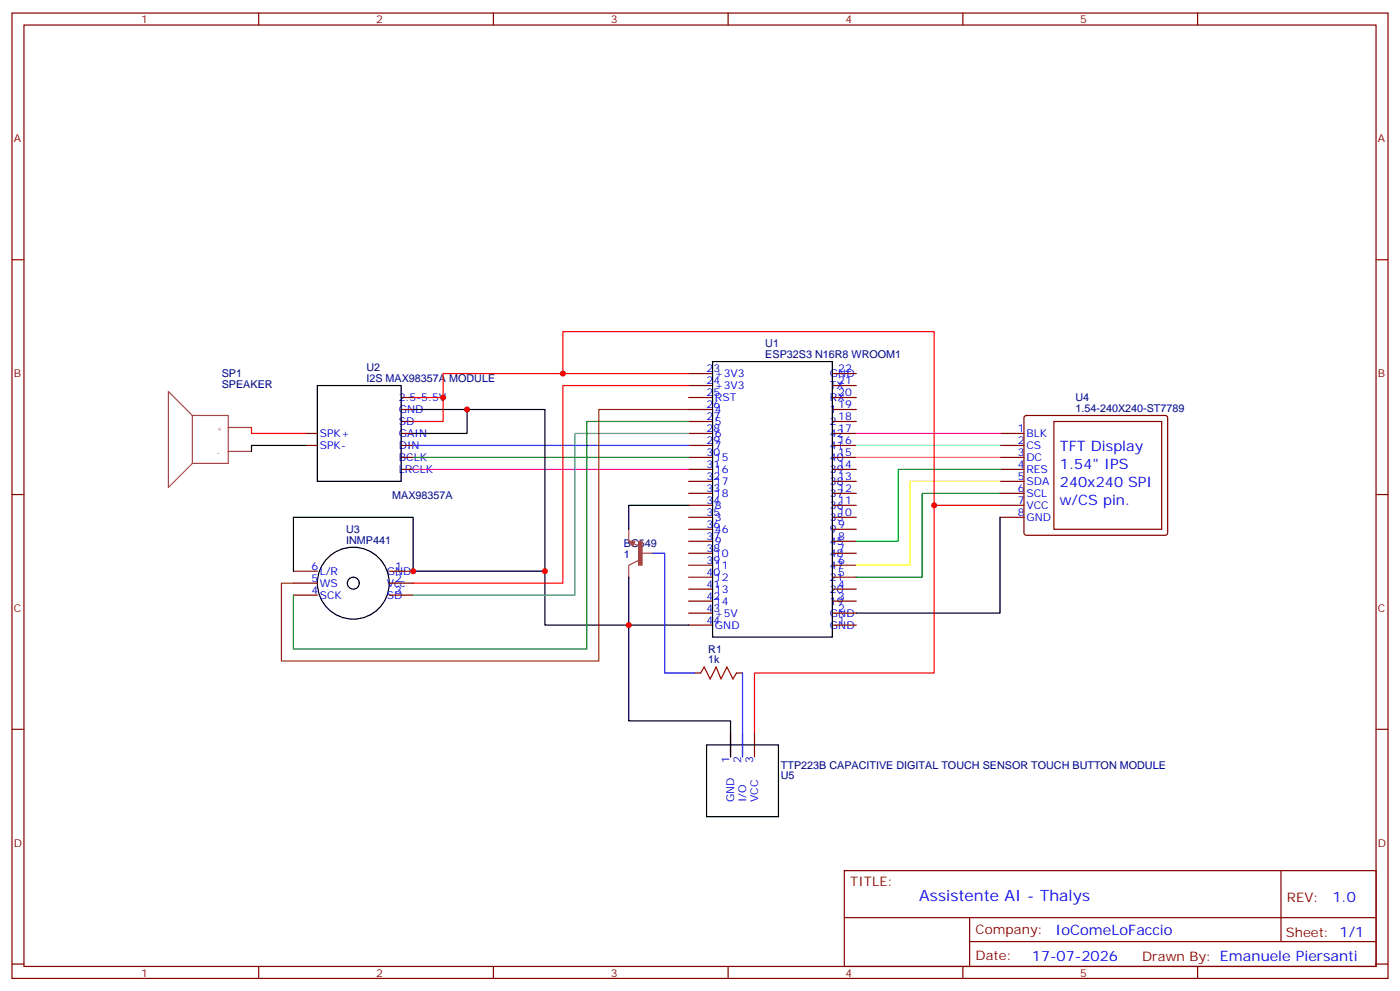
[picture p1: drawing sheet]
<svg xmlns="http://www.w3.org/2000/svg" width="412mm" height="292mm" viewBox="0 0 412 292" stroke-linecap="round" stroke-linejoin="round" font-family="sans-serif">
<g fill="none" stroke="#870000" stroke-width=".35">
<path d="M3.5 3.8h405.4v284.4h-405.4zM7.1 7.4h398.2v277.3h-398.2zM76.2 3.8v3.6M145.3 3.8v3.6M214.5 3.8v3.6M283.6 3.8v3.6M352.8 3.8v3.6M3.5 76.5h3.6M405.3 76.5h3.6M118.2 117.1h3.5M202.8 117.1h7.1M202.8 113.6h7.1"/>
<path d="M202.8 110h7.1M245.2 117.1h7M245.2 113.6h7M245.2 110h7M90 131.2h3.5M90 127.7h3.5M118.2 138.3h3.5M118.2 134.7h3.5M118.2 131.2h3.5M118.2 127.7h3.5M118.2 124.1h3.5M118.2 120.6h3.5"/>
<path d="M202.8 138.3h7.1M202.8 134.7h7.1M202.8 131.2h7.1M202.8 127.7h7.1M202.8 124.1h7.1M202.8 120.6h7.1M245.2 138.3h7M245.2 134.7h7M245.2 131.2h7M245.2 127.7h7M245.2 124.1h7M245.2 120.6h7"/>
<path d="M294.6 138.3h7M294.6 134.7h7M294.6 131.2h7M294.6 127.7h7M301.9 122.6l.4-.2h41l.5 .2 .2 .5v33.9l-.3 .4-.4 .3h-41l-.5-.3-.2-.4v-33.9zM310.4 124.1h31.8v31.8h-31.8zM3.5 145.7h3.6M202.8 159.4h7.1M202.8 155.9h7.1M202.8 152.4h7.1M202.8 148.8h7.1M202.8 145.3h7.1"/>
<path d="M202.8 141.8h7.1M245.2 159.4h7M245.2 155.9h7M245.2 152.4h7M245.2 148.8h7M245.2 145.3h7M245.2 141.8h7M294.6 152.4h7M294.6 148.8h7M294.6 145.3h7M294.6 141.8h7M405.3 145.7h3.6"/>
<path d="M86.4 168.2h7.1M86.4 171.8h7.1M86.4 175.3h7.1M114.7 168.2h7M114.7 171.8h7M114.7 175.3h7M202.8 177.1h7.1M202.8 173.5h7.1M202.8 170h7.1M202.8 166.5h7.1M202.8 162.9h7.1M245.2 177.1h7"/>
<path d="M245.2 173.5h7M245.2 170h7M245.2 166.5h7M245.2 162.9h7M202.8 184.1h7.1M202.8 180.6h7.1M204.6 198.2h1.8M217 198.2h1.7M245.2 184.1h7M245.2 180.6h7M3.5 214.8h3.6M215.2 215.9v7"/>
<path d="M218.7 215.9v7M222.2 215.9v7M405.3 214.8h3.6M248.7 256.4h156.6v28.3h-156.6zM377.3 256.5v20.8M248.7 270.3h156.5M285.6 277.3h119.6M285.6 270.3v14.1M3.5 284h3.6M76.2 284.7v3.5M145.3 284.7v3.5M214.5 284.7v3.5"/>
<path d="M283.6 284.7v3.5M352.8 284.7v3.5M405.3 284h3.6"/>
</g>
<g fill="none" stroke="#000" stroke-width=".35">
<path d="M93.5 113.6h24.7v28.2h-24.7zM209.9 106.5h35.3v81.1h-35.3zM90 131.2h-15.9v1.8M121.7 120.6h15.9v7.1h-15.9M137.6 120.6h22.9v63.5h42.3M202.8 148.8h-17.6v7.1M294.6 152.4v28.2h-42.4M86.4 168.2v-15.8h35.3v15.8h38.8M185.2 170v42.3h30v10.6M208.1 219.4h21.2v21.2h-21.2z"/>
<circle cx="104.1" cy="171.8" r="10.6"/>
<circle cx="104.1" cy="171.8" r="1.76"/>
</g>
<path d="M121.7 138.3h81.1M252.2 127.7h42.4" fill="none" stroke="#f0f" stroke-width=".35"/>
<path d="M121.7 134.7h81.1M294.6 145.3h-23v24.7h-19.4" fill="none" stroke="#008700" stroke-width=".35"/>
<path d="M121.7 131.2h81.1M192.3 162.9h3.5v35.3h8.8M218.7 198.2v24.7" fill="none" stroke="#00f" stroke-width=".35"/>
<path d="M121.7 117.1h8.8v7h-8.8M165.8 110h-35.3v7.1M202.8 113.6h-37v58.2h-44.1M202.8 110h-37v-12.3h109.4v51.1h19.4M74.1 125.9v1.8h15.9M275.2 148.8v49.4h-53v17.7" fill="none" stroke="#f00" stroke-width=".35"/>
<path d="M202.8 127.7h-33.5v47.6h-47.6" fill="none" stroke="#399" stroke-width=".35"/>
<path d="M202.8 124.1h-29.9v67.1h-86.5v-15.9" fill="none" stroke="#060" stroke-width=".35"/>
<path d="M202.8 120.6h-26.4v74.1h-93.5v-22.9h3.5" fill="none" stroke="#930" stroke-width=".35"/>
<path d="M252.2 131.2h42.4" fill="none" stroke="#0ff" stroke-width=".35"/>
<path d="M252.2 134.7h42.4" fill="none" stroke="#f66" stroke-width=".35"/>
<path d="M294.6 138.3h-30v21.1h-12.4" fill="none" stroke="#0f0" stroke-width=".35"/>
<path d="M294.6 141.8h-26.5v24.7h-15.9" fill="none" stroke="#ff0" stroke-width=".35"/>
<path d="M188.1 159.4h1v7.1h-1z" fill="#a64a4a" stroke="#a64a4a" stroke-width=".29"/>
<path d="M56.7 122.4h10.5v14.1h-10.5M56.7 122.4v14.1M56.7 122.4l-7.1-7.1v28.2l7.1-7M67.1 125.9h7M67.1 133h7M185.2 155.9v3.5M185.3 159.4h1.7l-.7 1.4zM186.7 159.6h-1.1l.7 .9 .4-.7h-.6l.2 .3M185.2 166.5v3.5M186.7 160.1l1.7 .9M188.1 165.1l-2.8 1.4M188.8 162.9h3.5" fill="none" stroke="#a64a4a" stroke-width=".35"/>
<path d="M206.4 198.2l1-1.7 1.8 3.5 1.8-3.5 1.4 3.5 1.7-3.5 1.8 3.5 1.1-1.8" fill="none" stroke="#a10000" stroke-width=".35"/>
<g fill="#c00">
<circle cx="137.6" cy="120.6" r=".88"/>
<circle cx="160.5" cy="168.2" r=".88"/>
<circle cx="121.7" cy="168.2" r=".88"/>
<circle cx="130.5" cy="117.1" r=".88"/>
<circle cx="165.8" cy="110" r=".88"/>
<circle cx="275.2" cy="148.8" r=".88"/>
<circle cx="185.2" cy="184.1" r=".88"/>
</g>
<text font-size="4.6" fill="#00f" x="270.8" y="265.5">Assistente AI - Thalys</text>
<g font-size="4.2" fill="#00f">
<text x="312.2" y="133">TFT Display</text>
<text x="312.2" y="138.3">1.54&quot; IPS</text>
<text x="312.2" y="143.5">240x240 SPI</text>
<text x="312.2" y="148.8">w/CS pin.</text>
<text x="392.5" y="265.7">1.0</text>
<text x="310.9" y="275.3">IoComeLoFaccio</text>
<text x="304" y="283.1">17-07-2026</text>
</g>
<g font-size="3.9" fill="#800">
<text x="250.5" y="261">TITLE:</text>
<text x="379.1" y="265.7">REV:</text>
<text x="287.4" y="275.2">Company:</text>
<text x="378.7" y="275.8">Sheet: 1/1</text>
<text x="287.4" y="282.9">Date:</text>
<text x="336.4" y="283">Drawn By: Emanuele Piersanti</text>
</g>
<g font-size="3.2" fill="#800">
<text x="41.6" y="6.8">1</text>
<text x="110.8" y="6.8">2</text>
<text x="179.9" y="6.8">3</text>
<text x="249.1" y="6.8">4</text>
<text x="318.2" y="6.8">5</text>
<text x="4.1" y="41.9">A</text>
<text x="405.9" y="41.9">A</text>
<text x="4.1" y="111.1">B</text>
<text x="405.9" y="111.1">B</text>
<text x="4.1" y="180.2">C</text>
<text x="405.9" y="180.2">C</text>
<text x="4.1" y="249.4">D</text>
<text x="405.9" y="249.4">D</text>
<text x="41.6" y="287.7">1</text>
<text x="110.8" y="287.7">2</text>
<text x="179.9" y="287.7">3</text>
<text x="249.1" y="287.7">4</text>
<text x="318.2" y="287.7">5</text>
</g>
<g font-size="3.2" fill="#000080">
<text x="225.4" y="105.3">ESP32S3 N16R8 WROOM1</text>
<text x="225.4" y="102.1">U1</text>
<text x="65.3" y="111.1">SP1</text>
<text x="107.9" y="112.5">I2S MAX98357A MODULE</text>
<text x="107.9" y="109.3">U2</text>
<text x="65.3" y="114.3">SPEAKER</text>
<text x="316.8" y="118.2">U4</text>
<text x="316.8" y="121.3">1.54-240X240-ST7789</text>
<text x="115.5" y="147">MAX98357A</text>
<text x="102" y="160.1">INMP441</text>
<text x="102" y="157">U3</text>
<text x="183.8" y="161.1">BC549</text>
<text x="183.8" y="164.3">1</text>
<text x="208.6" y="195.4">1k</text>
<text x="208.6" y="192.2">R1</text>
<text x="230" y="226.4">TTP223B CAPACITIVE DIGITAL TOUCH SENSOR TOUCH BUTTON MODULE</text>
<text x="230" y="229.5">U5</text>
</g>
<g font-size="3.2" fill="#00f">
<text x="208.1" y="109.7">23</text>
<text x="208.1" y="113.2">24</text>
<text x="210.6" y="111.1">+3V3</text>
<text x="244.5" y="111.1">GND</text>
<text x="246.9" y="113.2">21</text>
<text x="246.9" y="109.7">22</text>
<text x="117.5" y="118.1">2.5-5.5V</text>
<text x="208.1" y="116.7">25</text>
<text x="210.6" y="114.6">+3V3</text>
<text x="210.6" y="118.1">RST</text>
<text x="244.5" y="118.1">RX</text>
<text x="244.5" y="114.6">TX</text>
<text x="246.9" y="116.7">20</text>
<text x="117.5" y="125.2">SD</text>
<text x="117.5" y="121.7">GND</text>
<text x="208.1" y="120.3">26</text>
<text x="208.1" y="123.8">27</text>
<text x="210.6" y="121.7">4</text>
<text x="210.6" y="125.2">5</text>
<text x="244.5" y="125.2">2</text>
<text x="244.5" y="121.7">1</text>
<text x="246.9" y="123.8">18</text>
<text x="246.9" y="120.3">19</text>
<text x="94.2" y="128.7">SPK+</text>
<text x="117.5" y="128.7">GAIN</text>
<text x="208.1" y="127.3">28</text>
<text x="208.1" y="130.8">29</text>
<text x="210.6" y="128.7">6</text>
<text x="244.5" y="128.7">42</text>
<text x="246.9" y="130.8">16</text>
<text x="246.9" y="127.3">17</text>
<text x="299.9" y="127.3">1</text>
<text x="299.9" y="130.8">2</text>
<text x="302.3" y="128.7">BLK</text>
<text x="94.2" y="132.3">SPK-</text>
<text x="117.5" y="135.8">BCLK</text>
<text x="117.5" y="132.3">DIN</text>
<text x="208.1" y="134.4">30</text>
<text x="208.1" y="137.9">31</text>
<text x="210.6" y="132.3">7</text>
<text x="210.6" y="135.8">15</text>
<text x="244.5" y="135.8">40</text>
<text x="244.5" y="132.3">41</text>
<text x="246.9" y="137.9">14</text>
<text x="246.9" y="134.4">15</text>
<text x="299.9" y="134.4">3</text>
<text x="299.9" y="137.9">4</text>
<text x="302.3" y="132.3">CS</text>
<text x="302.3" y="135.8">DC</text>
<text x="117.5" y="139.3">LRCLK</text>
<text x="208.1" y="141.4">32</text>
<text x="210.6" y="139.3">16</text>
<text x="210.6" y="142.8">17</text>
<text x="244.5" y="142.8">38</text>
<text x="244.5" y="139.3">39</text>
<text x="246.9" y="141.4">13</text>
<text x="299.9" y="141.4">5</text>
<text x="302.3" y="139.3">RES</text>
<text x="302.3" y="142.8">SDA</text>
<text x="208.1" y="145">33</text>
<text x="208.1" y="148.5">34</text>
<text x="210.6" y="146.4">18</text>
<text x="210.6" y="149.9">8</text>
<text x="244.5" y="149.9">36</text>
<text x="244.5" y="146.4">37</text>
<text x="246.9" y="148.5">11</text>
<text x="246.9" y="145">12</text>
<text x="299.9" y="145">6</text>
<text x="299.9" y="148.5">7</text>
<text x="302.3" y="146.4">SCL</text>
<text x="302.3" y="149.9">VCC</text>
<text x="208.1" y="152">35</text>
<text x="208.1" y="155.5">36</text>
<text x="210.6" y="153.4">3</text>
<text x="244.5" y="153.4">35</text>
<text x="246.9" y="155.5">9</text>
<text x="246.9" y="152">10</text>
<text x="299.9" y="152">8</text>
<text x="302.3" y="153.4">GND</text>
<text x="208.1" y="159.1">37</text>
<text x="210.6" y="157">46</text>
<text x="210.6" y="160.5">9</text>
<text x="244.5" y="160.5">45</text>
<text x="244.5" y="157">9</text>
<text x="246.9" y="159.1">8</text>
<text x="91.7" y="167.9">6</text>
<text x="116.4" y="167.9">1</text>
<text x="208.1" y="162.6">38</text>
<text x="208.1" y="166.1">39</text>
<text x="210.6" y="164">10</text>
<text x="210.6" y="167.5">11</text>
<text x="244.5" y="167.5">47</text>
<text x="244.5" y="164">48</text>
<text x="246.9" y="166.1">6</text>
<text x="246.9" y="162.6">7</text>
<text x="91.7" y="171.4">5</text>
<text x="94.2" y="172.8">WS</text>
<text x="94.2" y="169.3">L/R</text>
<text x="113.9" y="169.3">GND</text>
<text x="113.9" y="172.8">Vcc</text>
<text x="116.4" y="171.4">2</text>
<text x="208.1" y="169.7">40</text>
<text x="208.1" y="173.2">41</text>
<text x="210.6" y="171.1">12</text>
<text x="244.5" y="171.1">21</text>
<text x="246.9" y="173.2">4</text>
<text x="246.9" y="169.7">5</text>
<text x="91.7" y="174.9">4</text>
<text x="94.2" y="176.4">SCK</text>
<text x="113.9" y="176.4">SD</text>
<text x="116.4" y="174.9">3</text>
<text x="208.1" y="176.7">42</text>
<text x="210.6" y="174.6">13</text>
<text x="210.6" y="178.1">14</text>
<text x="244.5" y="178.1">19</text>
<text x="244.5" y="174.6">20</text>
<text x="246.9" y="176.7">3</text>
<text x="208.1" y="180.2">43</text>
<text x="208.1" y="183.8">44</text>
<text x="210.6" y="181.6">+5V</text>
<text x="210.6" y="185.2">GND</text>
<text x="244.5" y="185.2">GND</text>
<text x="244.5" y="181.6">GND</text>
<text x="246.9" y="183.8">1</text>
<text x="246.9" y="180.2">2</text>
<text x="214.8" y="224.7" transform="rotate(-90 214.8 224.7)">1</text>
<text x="218.4" y="224.7" transform="rotate(-90 218.4 224.7)">2</text>
<text x="221.9" y="224.7" transform="rotate(-90 221.9 224.7)">3</text>
<text x="216.3" y="236.3" transform="rotate(-90 216.3 236.3)">GND</text>
<text x="219.8" y="236.3" transform="rotate(-90 219.8 236.3)">I/O</text>
<text x="223.3" y="236.3" transform="rotate(-90 223.3 236.3)">VCC</text>
</g>
<g font-size="2.1" fill="#a54b4b">
<text x="63.9" y="126.9">+</text>
<text x="63.9" y="134">-</text>
</g>
</svg>
